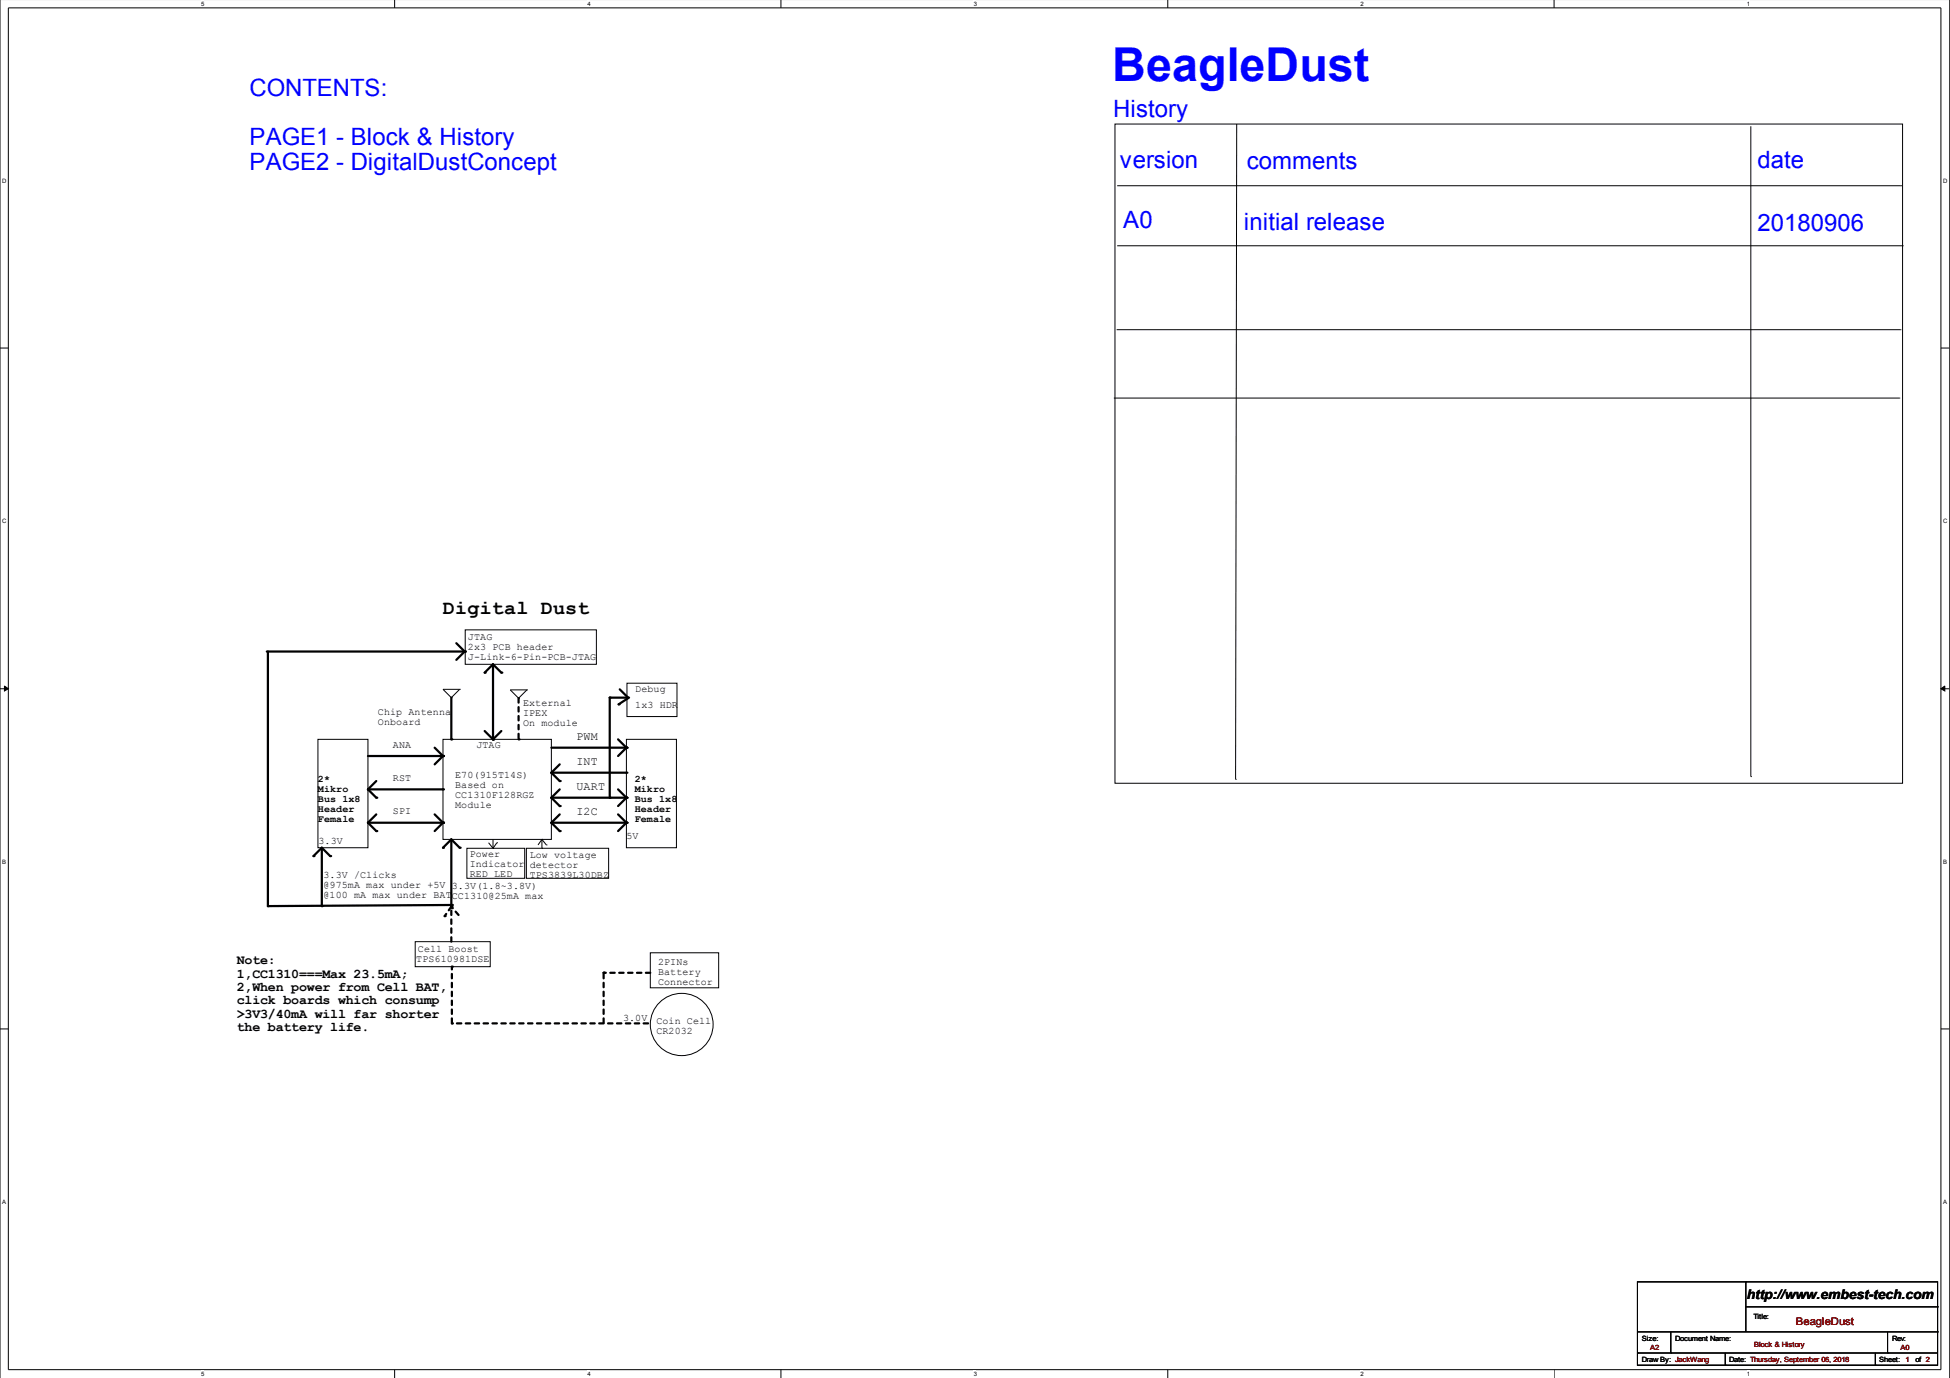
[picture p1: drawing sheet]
<svg xmlns="http://www.w3.org/2000/svg" width="297mm" height="210mm" viewBox="0 0 297 210" stroke-linecap="round" stroke-linejoin="round" font-family="sans-serif">
<path d="M0 -.1v210M296.9 -.1v210M1.3 1.2h294.4v207.4h-294.4z" fill="none" stroke="#000" stroke-width=".15"/>
<g fill="#fff">
<path d="M30.6 .1h.4v.9h-.4z"/>
<path d="M30.6 208.8h.4v.9h-.4z"/>
</g>
<path d="M60.1 -.1v1.3M60.1 208.6v1.3" fill="none" stroke="#000" stroke-width=".15"/>
<g fill="#fff">
<path d="M89.5 .1h.3v.9h-.3z"/>
<path d="M89.5 208.8h.3v.9h-.3z"/>
</g>
<path d="M119 -.1v1.3M119 208.6v1.3" fill="none" stroke="#000" stroke-width=".15"/>
<g fill="#fff">
<path d="M148.3 .1h.4v.9h-.4z"/>
<path d="M148.3 208.8h.4v.9h-.4z"/>
</g>
<path d="M177.9 -.1v1.3M177.9 208.6v1.3" fill="none" stroke="#000" stroke-width=".15"/>
<g fill="#fff">
<path d="M207.3 .1h.3v.9h-.3z"/>
<path d="M207.3 208.8h.3v.9h-.3z"/>
</g>
<path d="M236.7 -.1v1.3M236.7 208.6v1.3" fill="none" stroke="#000" stroke-width=".15"/>
<g fill="#fff">
<path d="M266.1 .1h.3v.9h-.3z"/>
<path d="M266.1 208.8h.3v.9h-.3z"/>
<path d="M.3 27.1h.5v.9h-.5z"/>
<path d="M296 27.1h.5v.9h-.5z"/>
<path d="M.3 78.9h.5v1h-.5z"/>
<path d="M296 78.9h.5v1h-.5z"/>
</g>
<path d="M0 53h1.3M295.7 53h1.2" fill="none" stroke="#000" stroke-width=".15"/>
<g fill="#fff">
<path d="M.3 130.8h.5v1h-.5z"/>
<path d="M296 130.8h.4v1h-.4z"/>
</g>
<path d="M0 104.9h1.3M295.7 104.9h1.2" fill="none" stroke="#000" stroke-width=".15"/>
<path d="M.7 104.5l.6 .4-.6 .4zM295.7 104.9l.5-.4v.8z" fill="#000" stroke="#000" stroke-width=".15"/>
<g fill="#fff">
<path d="M.3 182.6h.5v1h-.5z"/>
<path d="M296 182.6h.5v1h-.5z"/>
</g>
<g fill="none" stroke="#000" stroke-width=".15">
<path d="M169.8 18.9h120v100.4h-120zM188.4 18.9l-.2 99.8M266.7 19.2v99.1M170.2 28.3h119.4M170.2 37.4h119.6M289.6 28.3h.1M289.8 37.4h.1M170.1 50.2h119.4M289.5 50.2h.1M169.7 60.6h119.6M289.3 60.6h.1M70.9 95.9h19.9v5.3h-19.9z"/>
<path d="M48.4 112.6h7.6v16.5h-7.6zM67.5 112.6h16.5v15.3h-16.5zM68.7 106.3h.1M70 105h.1M70 105h-2.5l1.2 1.3M70 105l-1.3 1.3M79 106.4h.1M80.3 105.1h.1M80.3 105.1l-1.3 1.3M80.3 105.1h-2.6l1.3 1.3M95.4 112.6h7.6v16.5h-7.6zM95.5 104.1h7.6v5h-7.6z"/>
<path d="M188.2 118.7h.1M266.7 118.3h.1M71.1 129.2h8.8v4.6h-8.8zM74.4 128.4l.7 .8M75.1 129.2h.1M75.1 127.9v1.3M75.7 128.4h.1M75.7 128.4l-.6 .8M80.2 129.2h12.5v4.6h-12.5zM82.5 129.2h.1M82.5 127.9h.1M82.5 127.9v1.3"/>
<path d="M82.5 127.9l-.5 .8M82.5 127.9l.7 .8M83.2 128.7h.1M0 156.7h1.3M63.2 143.4h11.5v3.8h-11.5zM99.1 145.1h10.4v5.4h-10.4zM295.7 156.7h1.2M249.4 195.3h45.7v12.7h-45.7zM265.9 195.3h.1M265.9 195.3v7.6M265.9 199.1h29.2M295.1 199.1h.1"/>
<path d="M249.4 206.1h.1M249.4 206.1h45.7M249.4 202.9h45.7M254.5 206.1h.1M254.5 202.9v3.2M262.8 208h.1M262.8 206.1v1.9M285.7 208h.1M285.7 206.1v1.9M287.5 206.1h.1M287.5 202.9v3.2M295.1 202.9h.1"/>
<circle cx="103.9" cy="156.1" r="4.8"/>
</g>
<g fill="none" stroke="#000" stroke-width=".34">
<path d="M40.6 99.2h30.2M40.8 99.2v38.8l28-.1M69.5 98l1.3 1.2M70.8 99.2l-1.3 1.3M56 115.2h11.5M57.3 119l-1.3 1.2M66.2 113.9l1.3 1.3M67.5 115.2l-1.3 1.2M68.7 106.3v6.3M73.8 111.4l1.3 1.2M75.1 101.2v11.4M75.1 101.2l1.3 1.3"/>
<path d="M75.1 101.2l-1.3 1.3M76.4 111.4l-1.3 1.2M84 113.9h11.4M84 117.7h11.4M84 117.7l1.3 1.3M85.3 116.4l-1.3 1.3M94.1 112.6l1.3 1.3M94.4 105l1.3 1.3h-2.8v15.2M95.4 113.9l-1.3 1.3M95.7 106.4l-1.5 .9M49 129.1l-1.2 1.3M49 129.1l1.3 1.3"/>
<path d="M49 129.1v8.9M56 125.3h11.5M56 125.3l1.3 1.3M56 120.2l1.3 1.3M56 120.2h11.5M57.3 124.1l-1.3 1.2M66.2 124.1l1.3 1.2M67.5 125.3l-1.3 1.3M68.7 127.9v10.1M68.7 127.9l-1.2 1.2M68.7 127.9l1.3 1.2M84 121.5l1.3 1.3"/>
<path d="M84 125.3h11.4M84 125.3l1.3 1.3M84 121.5h11.4M85.3 124.1l-1.3 1.2M85.3 120.2l-1.3 1.3M94.1 124.1l1.3 1.2M94.1 120.2l1.3 1.3M95.4 125.3l-1.3 1.3M95.4 121.5l-1.3 1.3"/>
</g>
<g fill="#000">
<circle cx="70.8" cy="99.2" r=".17"/>
<circle cx="67.5" cy="115.2" r=".17"/>
<circle cx="68.7" cy="112.6" r=".17"/>
<circle cx="73.8" cy="102.5" r=".17"/>
<circle cx="75.1" cy="112.6" r=".17"/>
<circle cx="76.4" cy="102.5" r=".17"/>
<circle cx="84" cy="117.7" r=".17"/>
<circle cx="85.3" cy="119" r=".17"/>
<circle cx="92.9" cy="106.3" r=".17"/>
<circle cx="94.2" cy="107.3" r=".17"/>
<circle cx="95.4" cy="117.7" r=".17"/>
<circle cx="95.4" cy="113.9" r=".17"/>
<circle cx="95.7" cy="106.3" r=".17"/>
<circle cx="40.8" cy="138" r=".17"/>
<circle cx="47.8" cy="130.4" r=".17"/>
<circle cx="49" cy="138" r=".17"/>
<circle cx="50.3" cy="130.4" r=".17"/>
<circle cx="56" cy="125.3" r=".17"/>
<circle cx="56" cy="120.2" r=".17"/>
<circle cx="57.3" cy="126.6" r=".17"/>
<circle cx="57.3" cy="121.5" r=".17"/>
<circle cx="67.5" cy="125.3" r=".17"/>
<circle cx="67.5" cy="120.2" r=".17"/>
<circle cx="67.5" cy="129.1" r=".17"/>
<circle cx="68.7" cy="138" r=".17"/>
<circle cx="68.8" cy="137.9" r=".17"/>
<circle cx="70" cy="129.1" r=".17"/>
<circle cx="84" cy="125.3" r=".17"/>
<circle cx="84" cy="121.5" r=".17"/>
<circle cx="85.3" cy="122.8" r=".17"/>
<circle cx="85.3" cy="126.6" r=".17"/>
<circle cx="92.9" cy="121.5" r=".17"/>
<circle cx="95.4" cy="125.3" r=".17"/>
<circle cx="95.4" cy="121.5" r=".17"/>
</g>
<path d="M79 106.4v6.2M68.7 138.1l-1 1.4M69.8 139.4l-1.1-1.3M68.7 143.4v-5.1M68.8 155.8v-8.6M91.9 155.8v-7.6M98.7 155.9h-29.9M99.1 148.2h-7.2" fill="none" stroke="#000" stroke-width=".34" stroke-dasharray=".7 .7"/>
<g fill="#000" stroke-dasharray=".7 .7">
<circle cx="79" cy="112.6" r=".17"/>
<circle cx="67.7" cy="139.5" r=".17"/>
<circle cx="68.7" cy="138.1" r=".17"/>
<circle cx="68.7" cy="138.3" r=".17"/>
<circle cx="68.8" cy="155.9" r=".17"/>
<circle cx="68.8" cy="147.2" r=".17"/>
<circle cx="91.9" cy="148.2" r=".17"/>
</g>
<text font-size="7.1" fill="#00f" x="169.4" y="12.3">BeagleDust</text>
<g font-size="3.6" fill="#00f">
<text x="38" y="14.7">CONTENTS:</text>
<text x="169.6" y="17.9">History</text>
<text x="38" y="22.1">PAGE1 - Block &amp; History</text>
<text x="38" y="25.8">PAGE2 - DigitalDustConcept</text>
<text x="170.6" y="25.6">version</text>
<text x="189.9" y="25.8">comments</text>
<text x="267.7" y="25.6">date</text>
<text x="171.1" y="34.7">A0</text>
<text x="189.5" y="35">initial release</text>
<text x="267.7" y="35.2">20180906</text>
</g>
<text font-size="3" x="67.5" y="93.6">Digital Dust</text>
<g font-size="2">
<text x="36.1" y="146.9">Note:</text>
<text x="36.1" y="148.9">1,CC1310===Max 23.5mA;</text>
<text x="36.1" y="151">2,When power from Cell BAT,</text>
<text x="36.1" y="153">click boards which consump</text>
<text x="36.1" y="155">&gt;3V3/40mA will far shorter</text>
<text x="36.1" y="157.1">the battery life.</text>
<text x="266.1" y="197.8">http://www.embest-tech.com</text>
</g>
<g font-size="1.8">
<text x="87.8" y="112.8">PWM</text>
<text x="87.8" y="116.6">INT</text>
<text x="87.8" y="120.4">UART</text>
<text x="87.8" y="124.2">I2C</text>
</g>
<text font-size="1.6" fill="#800000" x="273.6" y="201.9">BeagleDust</text>
<g font-size="1.5">
<text x="71.3" y="97.5">JTAG</text>
<text x="71.3" y="99">2x3 PCB header</text>
<text x="71.3" y="100.5">J-Link-6-Pin-PCB-JTAG</text>
<text x="79.7" y="107.5">External</text>
<text x="96.8" y="107.9">1x3 HDR</text>
<text x="96.8" y="105.3">Debug</text>
<text x="57.6" y="108.9">Chip Antenna</text>
<text x="57.6" y="110.4">Onboard</text>
<text x="59.9" y="113.9">ANA</text>
<text x="72.6" y="113.9">JTAG</text>
<text x="79.7" y="109.1">IPEX</text>
<text x="79.7" y="110.6">On module</text>
<text x="48.4" y="119.1">2*</text>
<text x="59.9" y="119">RST</text>
<text x="69.3" y="118.5">E70(915T14S)</text>
<text x="69.3" y="120">Based on</text>
<text x="96.7" y="119.1">2*</text>
<text x="48.4" y="120.6">Mikro</text>
<text x="48.4" y="122.1">Bus 1x8</text>
<text x="48.4" y="123.6">Header</text>
<text x="48.4" y="125.2">Female</text>
<text x="59.9" y="124.1">SPI</text>
<text x="69.3" y="121.5">CC1310F128RGZ</text>
<text x="69.3" y="123">Module</text>
<text x="96.7" y="120.6">Mikro</text>
<text x="96.7" y="122.1">Bus 1x8</text>
<text x="96.7" y="123.6">Header</text>
<text x="96.7" y="125.2">Female</text>
<text x="48.5" y="128.6">3.3V</text>
<text x="71.5" y="130.5">Power</text>
<text x="80.7" y="130.7">Low voltage</text>
<text x="95.4" y="127.9">5V</text>
<text x="49.3" y="133.7">3.3V /Clicks</text>
<text x="49.3" y="135.2">@975mA max under +5V</text>
<text x="49.3" y="136.8">@100 mA max under BAT</text>
<text x="68.8" y="135.5">3.3V(1.8~3.8V)</text>
<text x="68.8" y="137">CC1310@25mA max</text>
<text x="71.5" y="132">Indicator</text>
<text x="71.5" y="133.5">RED LED</text>
<text x="80.7" y="132.2">detector</text>
<text x="80.7" y="133.7">TPS3839L30DBZ</text>
<text x="63.4" y="146.5">TPS610981DSE</text>
<text x="63.7" y="145">Cell Boost</text>
<text x="100.2" y="147">2PINs</text>
<text x="100.2" y="148.5">Battery</text>
<text x="94.9" y="155.5">3.0V</text>
<text x="100.2" y="150">Connector</text>
<text x="100" y="156.1">Coin Cell</text>
<text x="100" y="157.6">CR2032</text>
</g>
<g font-size="1.1">
<text x="267.1" y="200.8">Title:</text>
<text x="250.1" y="204.2">Size:</text>
<text x="250.1" y="207.5">Draw By: JackWang</text>
<text x="255.2" y="204.2">Document Name:</text>
<text x="263.4" y="207.5">Date: Thursday, September 06, 2018</text>
<text x="286.3" y="207.5">Sheet:</text>
<text x="288.2" y="204.2">Rev:</text>
<text x="291.8" y="207.5">of 2</text>
</g>
<g font-size="1.1" fill="#800000">
<text x="251.4" y="205.7">A2</text>
<text x="267.2" y="205.2">Block &amp; History</text>
<text x="289.5" y="205.7">A0</text>
<text x="290.2" y="207.5">1</text>
</g>
<g font-size=".9">
<text x="30.6" y=".9">5</text>
<text x="89.5" y=".9">4</text>
<text x="148.3" y=".9">3</text>
<text x="207.3" y=".9">2</text>
<text x="266.1" y=".9">1</text>
<text x=".3" y="27.9">D</text>
<text x="296" y="27.9">D</text>
<text x=".3" y="79.7">C</text>
<text x="296" y="79.7">C</text>
<text x=".3" y="131.6">B</text>
<text x="296" y="131.6">B</text>
<text x=".3" y="183.4">A</text>
<text x="296" y="183.4">A</text>
<text x="30.6" y="209.6">5</text>
<text x="89.5" y="209.6">4</text>
<text x="148.3" y="209.6">3</text>
<text x="207.3" y="209.6">2</text>
<text x="266.1" y="209.6">1</text>
</g>
</svg>
